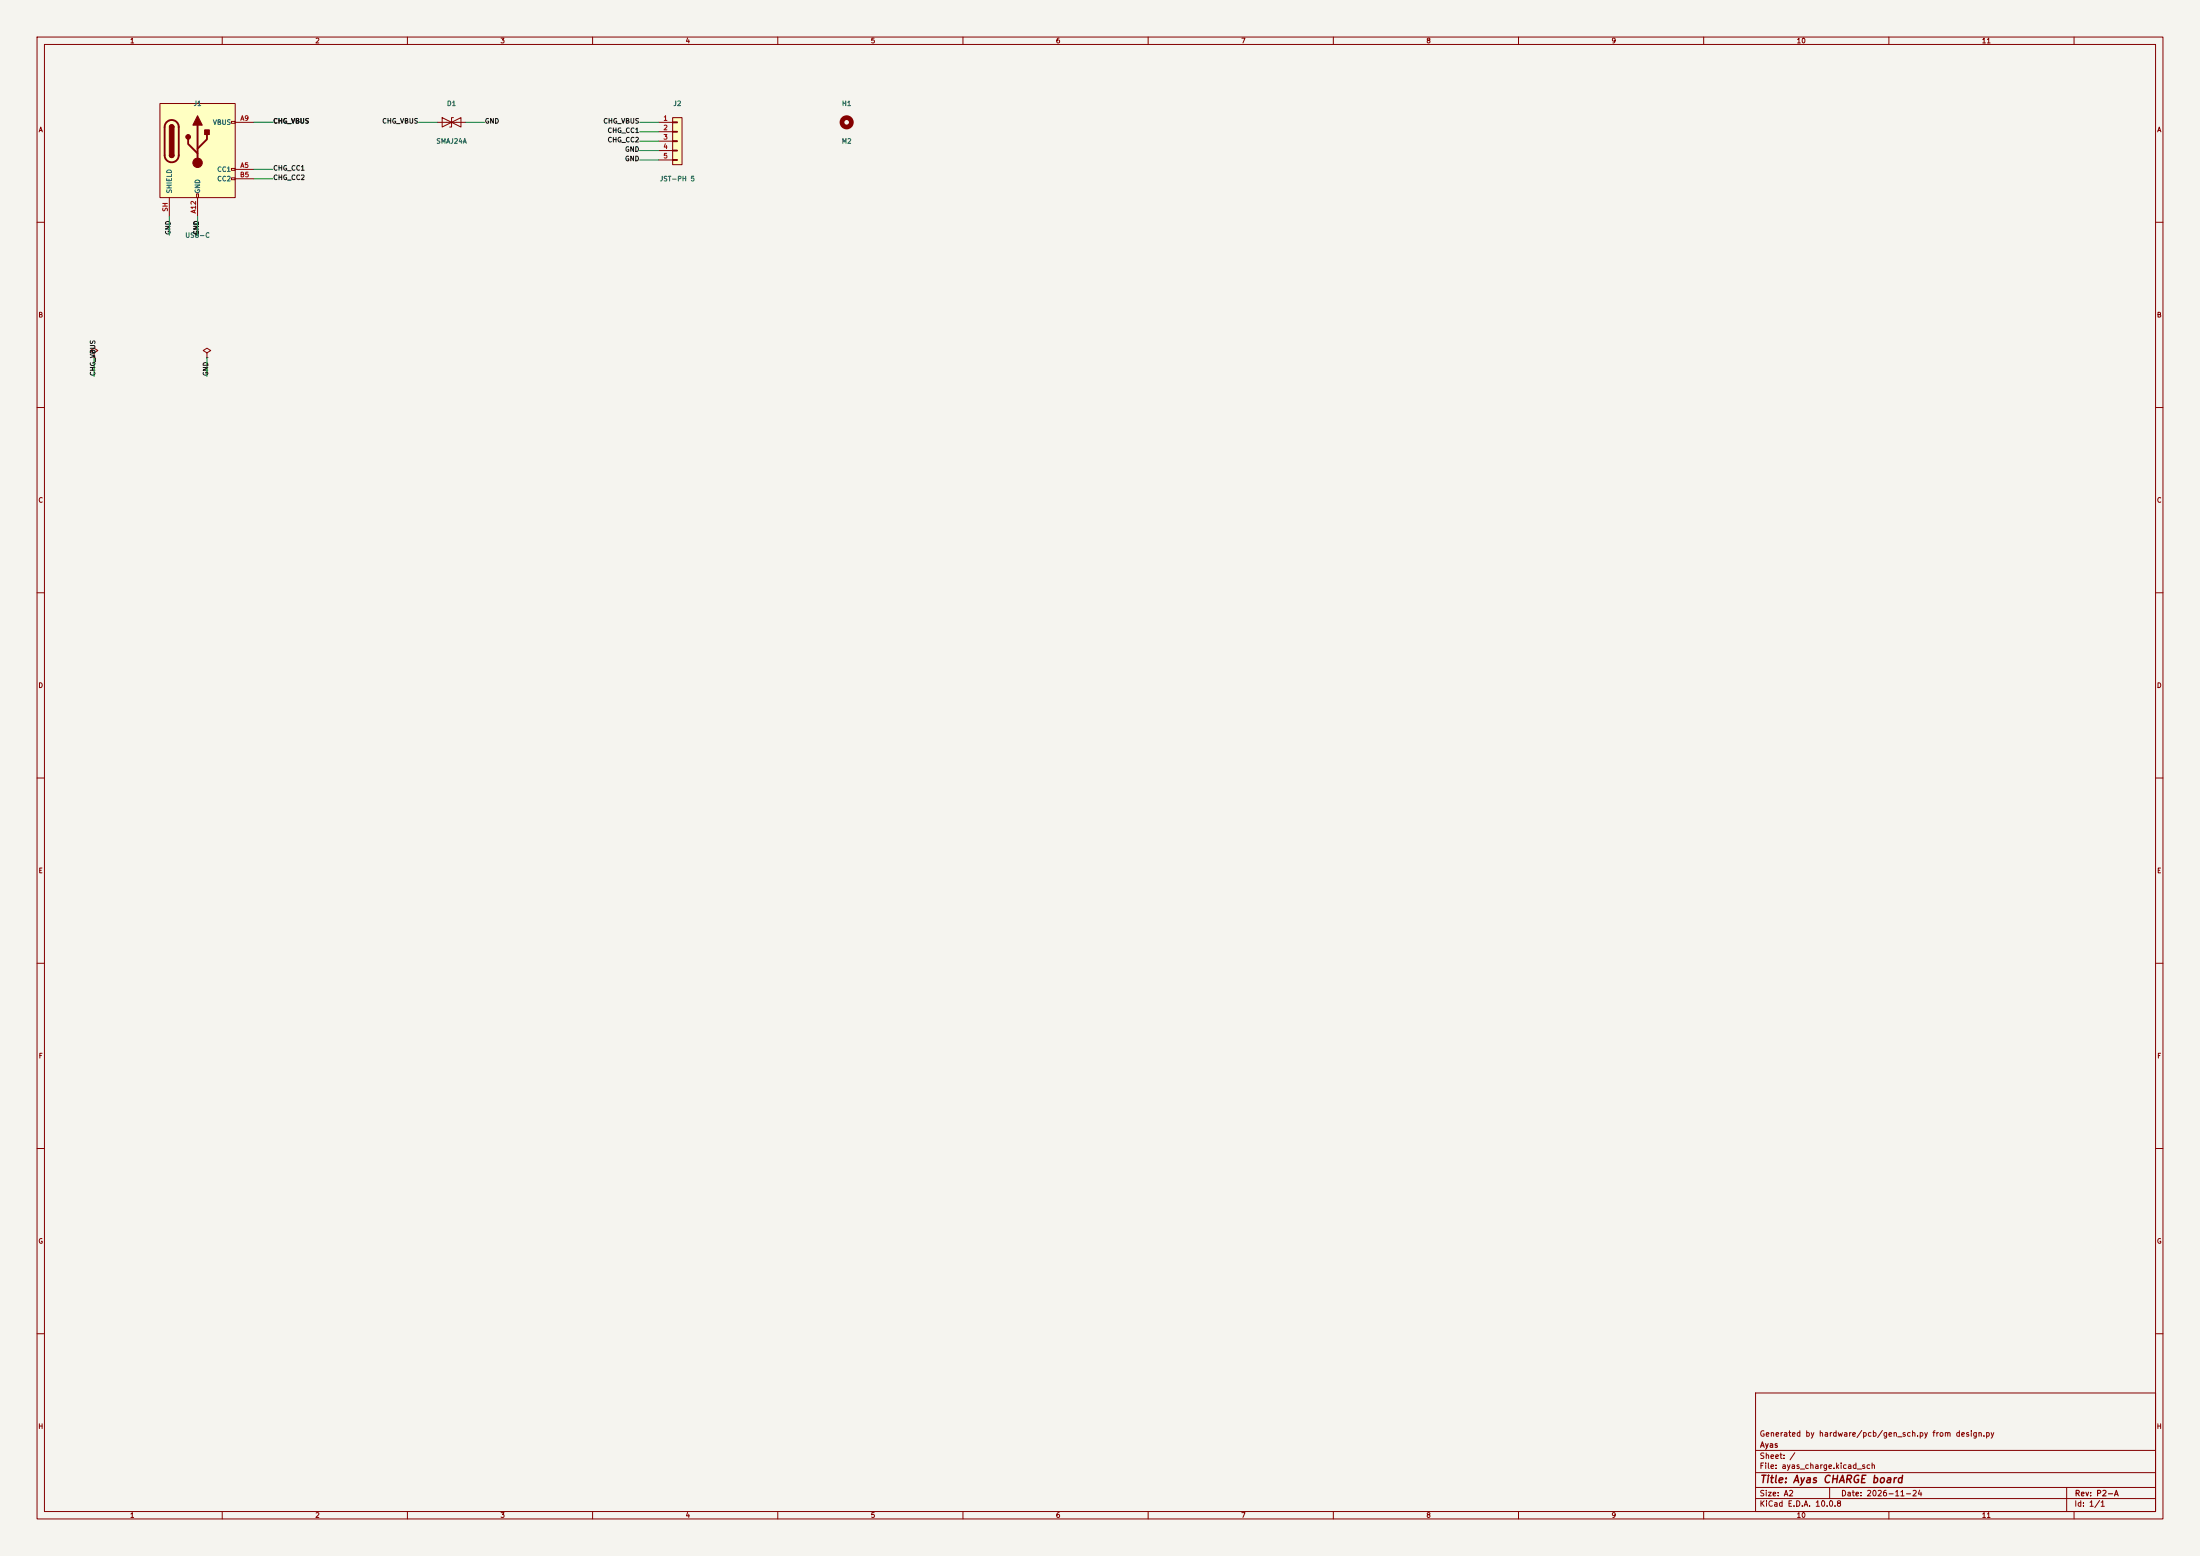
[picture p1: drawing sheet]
(kicad_sch
 (version 20250114)
 (generator "eeschema")
 (generator_version "9.0")
 (paper "A2")
 (title_block
  (title "Ayas CHARGE board")
  (date "2026-11-24")
  (rev "P2-A")
  (company "Ayas")
  (comment 1 "Generated by hardware/pcb/gen_sch.py from design.py"))
 (lib_symbols
  (symbol
   "Connector:USB_C_Receptacle_PowerOnly_6P"
   (pin_names
    (offset 1.016)) (exclude_from_sim no) (in_bom yes) (on_board yes)
   (in_pos_files yes)
   (duplicate_pin_numbers_are_jumpers no)
   (property
    "Reference"
    "J" (at 0 16.51 0) (show_name no) (do_not_autoplace no) (effects (font (size 1.27 1.27)) (justify bottom)))
   (property
    "Value"
    "USB_C_Receptacle_PowerOnly_6P" (at 0 13.97 0) (show_name no) (do_not_autoplace no) (effects (font (size 1.27 1.27)) (justify bottom)))
   (property
    "Footprint"
    "" (at 3.81 2.54 0) (show_name no) (do_not_autoplace no) (hide yes) (effects (font (size 1.27 1.27))))
   (property
    "Datasheet"
    "https://www.usb.org/sites/default/files/documents/usb_type-c.zip" (at 0 0 0) (show_name no) (do_not_autoplace no) (hide yes) (effects (font (size 1.27 1.27))))
   (property
    "Description"
    "USB Power-Only 6P Type-C Receptacle connector" (at 0 0 0) (show_name no) (do_not_autoplace no) (hide yes) (effects (font (size 1.27 1.27))))
   (property
    "ki_keywords"
    "usb universal serial bus type-C power-only charging-only 6P 6C" (at 0 0 0) (show_name no) (do_not_autoplace no) (hide yes) (effects (font (size 1.27 1.27))))
   (property
    "ki_fp_filters"
    "USB*C*Receptacle*" (at 0 0 0) (show_name no) (do_not_autoplace no) (hide yes) (effects (font (size 1.27 1.27))))
   (symbol
    "USB_C_Receptacle_PowerOnly_6P_0_0"
    (rectangle (start -0.254 -12.7) (end 0.254 -11.684) (stroke (width 0) (type default)) (fill (type none)))
    (rectangle (start 10.16 7.874) (end 9.144 7.366) (stroke (width 0) (type default)) (fill (type none)))
    (rectangle (start 10.16 -4.826) (end 9.144 -5.334) (stroke (width 0) (type default)) (fill (type none)))
    (rectangle (start 10.16 -7.366) (end 9.144 -7.874) (stroke (width 0) (type default)) (fill (type none))))
   (symbol
    "USB_C_Receptacle_PowerOnly_6P_0_1"
    (rectangle (start -10.16 12.7) (end 10.16 -12.7) (stroke (width 0.254) (type default)) (fill (type background)))
    (polyline (pts (xy -8.89 -1.27) (xy -8.89 6.35)) (stroke (width 0.508) (type default)) (fill (type none)))
    (rectangle (start -7.62 -1.27) (end -6.35 6.35) (stroke (width 0.254) (type default)) (fill (type outline)))
    (arc (start -7.62 6.35) (mid -6.985 6.9823) (end -6.35 6.35) (stroke (width 0.254) (type default)) (fill (type none)))
    (arc (start -7.62 6.35) (mid -6.985 6.9823) (end -6.35 6.35) (stroke (width 0.254) (type default)) (fill (type outline)))
    (arc (start -8.89 6.35) (mid -6.985 8.2467) (end -5.08 6.35) (stroke (width 0.508) (type default)) (fill (type none)))
    (arc (start -5.08 -1.27) (mid -6.985 -3.1667) (end -8.89 -1.27) (stroke (width 0.508) (type default)) (fill (type none)))
    (arc (start -6.35 -1.27) (mid -6.985 -1.9023) (end -7.62 -1.27) (stroke (width 0.254) (type default)) (fill (type none)))
    (arc (start -6.35 -1.27) (mid -6.985 -1.9023) (end -7.62 -1.27) (stroke (width 0.254) (type default)) (fill (type outline)))
    (polyline (pts (xy -5.08 6.35) (xy -5.08 -1.27)) (stroke (width 0.508) (type default)) (fill (type none)))
    (circle (center -2.54 3.683) (radius 0.635) (stroke (width 0.254) (type default)) (fill (type outline)))
    (polyline (pts (xy -1.27 6.858) (xy 0 9.398) (xy 1.27 6.858) (xy -1.27 6.858)) (stroke (width 0.254) (type default)) (fill (type outline)))
    (polyline (pts (xy 0 0.508) (xy 2.54 3.048) (xy 2.54 4.318)) (stroke (width 0.508) (type default)) (fill (type none)))
    (polyline (pts (xy 0 -0.762) (xy -2.54 1.778) (xy -2.54 3.048)) (stroke (width 0.508) (type default)) (fill (type none)))
    (polyline (pts (xy 0 -3.302) (xy 0 6.858)) (stroke (width 0.508) (type default)) (fill (type none)))
    (circle (center 0 -3.302) (radius 1.27) (stroke (width 0) (type default)) (fill (type outline)))
    (rectangle (start 1.905 4.318) (end 3.175 5.588) (stroke (width 0.254) (type default)) (fill (type outline))))
   (symbol
    "USB_C_Receptacle_PowerOnly_6P_1_1"
    (pin
    bidirectional
    line (at 15.24 -5.08 180) (length 5.08) (name
    "CC1" (effects (font (size 1.27 1.27)))) (number
    "A5" (effects (font (size 1.27 1.27)))))
    (pin
    passive
    line (at 15.24 7.62 180) (length 5.08) (name
    "VBUS" (effects (font (size 1.27 1.27)))) (number
    "A9" (effects (font (size 1.27 1.27)))))
    (pin
    passive
    line (at 0 -17.78 90) (length 5.08) (name
    "GND" (effects (font (size 1.27 1.27)))) (number
    "A12" (effects (font (size 1.27 1.27)))))
    (pin
    bidirectional
    line (at 15.24 -7.62 180) (length 5.08) (name
    "CC2" (effects (font (size 1.27 1.27)))) (number
    "B5" (effects (font (size 1.27 1.27)))))
    (pin
    passive
    line (at 15.24 7.62 180) (length 5.08) (hide yes) (name
    "VBUS" (effects (font (size 1.27 1.27)))) (number
    "B9" (effects (font (size 1.27 1.27)))))
    (pin
    passive
    line (at 0 -17.78 90) (length 5.08) (hide yes) (name
    "GND" (effects (font (size 1.27 1.27)))) (number
    "B12" (effects (font (size 1.27 1.27)))))
    (pin
    passive
    line (at -7.62 -17.78 90) (length 5.08) (name
    "SHIELD" (effects (font (size 1.27 1.27)))) (number
    "SH" (effects (font (size 1.27 1.27))))))
   (embedded_fonts no))
  (symbol
   "Device:D_TVS"
   (pin_numbers (hide yes))
   (pin_names
    (offset 1.016) (hide yes)) (exclude_from_sim no) (in_bom yes) (on_board yes)
   (in_pos_files yes)
   (duplicate_pin_numbers_are_jumpers no)
   (property
    "Reference"
    "D" (at 0 2.54 0) (show_name no) (do_not_autoplace no) (effects (font (size 1.27 1.27))))
   (property
    "Value"
    "D_TVS" (at 0 -2.54 0) (show_name no) (do_not_autoplace no) (effects (font (size 1.27 1.27))))
   (property
    "Footprint"
    "" (at 0 0 0) (show_name no) (do_not_autoplace no) (hide yes) (effects (font (size 1.27 1.27))))
   (property
    "Datasheet"
    "" (at 0 0 0) (show_name no) (do_not_autoplace no) (hide yes) (effects (font (size 1.27 1.27))))
   (property
    "Description"
    "Bidirectional transient-voltage-suppression diode" (at 0 0 0) (show_name no) (do_not_autoplace no) (hide yes) (effects (font (size 1.27 1.27))))
   (property
    "ki_keywords"
    "diode TVS thyrector" (at 0 0 0) (show_name no) (do_not_autoplace no) (hide yes) (effects (font (size 1.27 1.27))))
   (property
    "ki_fp_filters"
    "TO-???* *_Diode_* *SingleDiode* D_*" (at 0 0 0) (show_name no) (do_not_autoplace no) (hide yes) (effects (font (size 1.27 1.27))))
   (symbol
    "D_TVS_0_1"
    (polyline (pts (xy -2.54 1.27) (xy -2.54 -1.27) (xy 2.54 1.27) (xy 2.54 -1.27) (xy -2.54 1.27)) (stroke (width 0.254) (type default)) (fill (type none)))
    (polyline (pts (xy 0.508 1.27) (xy 0 1.27) (xy 0 -1.27) (xy -0.508 -1.27)) (stroke (width 0.254) (type default)) (fill (type none)))
    (polyline (pts (xy 1.27 0) (xy -1.27 0)) (stroke (width 0) (type default)) (fill (type none))))
   (symbol
    "D_TVS_1_1"
    (pin
    passive
    line (at -3.81 0 0) (length 2.54) (name
    "A1" (effects (font (size 1.27 1.27)))) (number
    "1" (effects (font (size 1.27 1.27)))))
    (pin
    passive
    line (at 3.81 0 180) (length 2.54) (name
    "A2" (effects (font (size 1.27 1.27)))) (number
    "2" (effects (font (size 1.27 1.27))))))
   (embedded_fonts no))
  (symbol
   "Connector_Generic:Conn_01x05"
   (pin_names
    (offset 1.016) (hide yes)) (exclude_from_sim no) (in_bom yes) (on_board yes)
   (in_pos_files yes)
   (duplicate_pin_numbers_are_jumpers no)
   (property
    "Reference"
    "J" (at 0 7.62 0) (show_name no) (do_not_autoplace no) (effects (font (size 1.27 1.27))))
   (property
    "Value"
    "Conn_01x05" (at 0 -7.62 0) (show_name no) (do_not_autoplace no) (effects (font (size 1.27 1.27))))
   (property
    "Footprint"
    "" (at 0 0 0) (show_name no) (do_not_autoplace no) (hide yes) (effects (font (size 1.27 1.27))))
   (property
    "Datasheet"
    "" (at 0 0 0) (show_name no) (do_not_autoplace no) (hide yes) (effects (font (size 1.27 1.27))))
   (property
    "Description"
    "Generic connector, single row, 01x05, script generated (kicad-library-utils/schlib/autogen/connector/)" (at 0 0 0) (show_name no) (do_not_autoplace no) (hide yes) (effects (font (size 1.27 1.27))))
   (property
    "ki_keywords"
    "connector" (at 0 0 0) (show_name no) (do_not_autoplace no) (hide yes) (effects (font (size 1.27 1.27))))
   (property
    "ki_fp_filters"
    "Connector*:*_1x??_*" (at 0 0 0) (show_name no) (do_not_autoplace no) (hide yes) (effects (font (size 1.27 1.27))))
   (symbol
    "Conn_01x05_1_1"
    (rectangle (start -1.27 6.35) (end 1.27 -6.35) (stroke (width 0.254) (type default)) (fill (type background)))
    (rectangle (start -1.27 5.207) (end 0 4.953) (stroke (width 0.1524) (type default)) (fill (type none)))
    (rectangle (start -1.27 2.667) (end 0 2.413) (stroke (width 0.1524) (type default)) (fill (type none)))
    (rectangle (start -1.27 0.127) (end 0 -0.127) (stroke (width 0.1524) (type default)) (fill (type none)))
    (rectangle (start -1.27 -2.413) (end 0 -2.667) (stroke (width 0.1524) (type default)) (fill (type none)))
    (rectangle (start -1.27 -4.953) (end 0 -5.207) (stroke (width 0.1524) (type default)) (fill (type none)))
    (pin
    passive
    line (at -5.08 5.08 0) (length 3.81) (name
    "Pin_1" (effects (font (size 1.27 1.27)))) (number
    "1" (effects (font (size 1.27 1.27)))))
    (pin
    passive
    line (at -5.08 2.54 0) (length 3.81) (name
    "Pin_2" (effects (font (size 1.27 1.27)))) (number
    "2" (effects (font (size 1.27 1.27)))))
    (pin
    passive
    line (at -5.08 0 0) (length 3.81) (name
    "Pin_3" (effects (font (size 1.27 1.27)))) (number
    "3" (effects (font (size 1.27 1.27)))))
    (pin
    passive
    line (at -5.08 -2.54 0) (length 3.81) (name
    "Pin_4" (effects (font (size 1.27 1.27)))) (number
    "4" (effects (font (size 1.27 1.27)))))
    (pin
    passive
    line (at -5.08 -5.08 0) (length 3.81) (name
    "Pin_5" (effects (font (size 1.27 1.27)))) (number
    "5" (effects (font (size 1.27 1.27))))))
   (embedded_fonts no))
  (symbol
   "Mechanical:MountingHole"
   (pin_names
    (offset 1.016)) (exclude_from_sim no) (in_bom no) (on_board yes)
   (in_pos_files yes)
   (duplicate_pin_numbers_are_jumpers no)
   (property
    "Reference"
    "H" (at 0 5.08 0) (show_name no) (do_not_autoplace no) (effects (font (size 1.27 1.27))))
   (property
    "Value"
    "MountingHole" (at 0 3.175 0) (show_name no) (do_not_autoplace no) (effects (font (size 1.27 1.27))))
   (property
    "Footprint"
    "" (at 0 0 0) (show_name no) (do_not_autoplace no) (hide yes) (effects (font (size 1.27 1.27))))
   (property
    "Datasheet"
    "" (at 0 0 0) (show_name no) (do_not_autoplace no) (hide yes) (effects (font (size 1.27 1.27))))
   (property
    "Description"
    "Mounting Hole without connection" (at 0 0 0) (show_name no) (do_not_autoplace no) (hide yes) (effects (font (size 1.27 1.27))))
   (property
    "ki_keywords"
    "mounting hole" (at 0 0 0) (show_name no) (do_not_autoplace no) (hide yes) (effects (font (size 1.27 1.27))))
   (property
    "ki_fp_filters"
    "MountingHole*" (at 0 0 0) (show_name no) (do_not_autoplace no) (hide yes) (effects (font (size 1.27 1.27))))
   (symbol
    "MountingHole_0_1"
    (circle (center 0 0) (radius 1.27) (stroke (width 1.27) (type default)) (fill (type none))))
   (embedded_fonts no))
  (symbol
   "power:PWR_FLAG"
   (power global)
   (pin_numbers (hide yes))
   (pin_names
    (offset 0) (hide yes)) (exclude_from_sim no) (in_bom yes) (on_board yes)
   (in_pos_files yes)
   (duplicate_pin_numbers_are_jumpers no)
   (property
    "Reference"
    "#FLG" (at 0 1.905 0) (show_name no) (do_not_autoplace no) (hide yes) (effects (font (size 1.27 1.27))))
   (property
    "Value"
    "PWR_FLAG" (at 0 3.81 0) (show_name no) (do_not_autoplace no) (effects (font (size 1.27 1.27))))
   (property
    "Footprint"
    "" (at 0 0 0) (show_name no) (do_not_autoplace no) (hide yes) (effects (font (size 1.27 1.27))))
   (property
    "Datasheet"
    "" (at 0 0 0) (show_name no) (do_not_autoplace no) (hide yes) (effects (font (size 1.27 1.27))))
   (property
    "Description"
    "Special symbol for telling ERC where power comes from" (at 0 0 0) (show_name no) (do_not_autoplace no) (hide yes) (effects (font (size 1.27 1.27))))
   (property
    "ki_keywords"
    "flag power" (at 0 0 0) (show_name no) (do_not_autoplace no) (hide yes) (effects (font (size 1.27 1.27))))
   (symbol
    "PWR_FLAG_0_0"
    (pin
    power_out
    line (at 0 0 90) (length 0) (name
    "" (effects (font (size 1.27 1.27)))) (number
    "1" (effects (font (size 1.27 1.27))))))
   (symbol
    "PWR_FLAG_0_1"
    (polyline (pts (xy 0 0) (xy 0 1.27) (xy -1.016 1.905) (xy 0 2.54) (xy 1.016 1.905) (xy 0 1.27)) (stroke (width 0) (type default)) (fill (type none))))
   (embedded_fonts no)))
 (symbol
  (lib_id "Connector:USB_C_Receptacle_PowerOnly_6P") (at 53.34 40.64 0) (unit 1) (exclude_from_sim no) (in_bom yes) (on_board yes) (dnp no)
  (property
   "Reference"
   "J1" (at 53.34 27.94 0) (effects (font (size 1.27 1.27))))
  (property
   "Value"
   "USB-C" (at 53.34 63.5 0) (effects (font (size 1.27 1.27))))
  (property
   "Footprint"
   "Connector_USB:USB_C_Receptacle_GCT_USB4125-xx-x_6P_TopMnt_Horizontal" (at 53.34 40.64 0) (effects (font (size 1.27 1.27)) (hide yes)))
  (property
   "Datasheet"
   "" (at 53.34 40.64 0) (effects (font (size 1.27 1.27)) (hide yes)))
  (property
   "MPN"
   "USB4125-GF-A (GCT)" (at 53.34 40.64 0) (effects (font (size 1.27 1.27)) (hide yes)))
  (property
   "Note"
   "power-only USB-C, through the side wall" (at 53.34 40.64 0) (effects (font (size 1.27 1.27)) (hide yes)))
  (pin
   "A5")
  (pin
   "A9")
  (pin
   "A12")
  (pin
   "B5")
  (pin
   "B9")
  (pin
   "B12")
  (pin
   "SH")
  (instances (project
    "ayas_charge" (path
    "/c3b138f6-6c7d-41cb-b2d8-218b620543c0" (reference "J1") (unit 1)))))
 (wire (pts (xy 68.58 45.72) (xy 73.66 45.72)) (stroke (width 0) (type default)))
 (label
  "CHG_CC1" (at 73.66 45.72 0) (effects (font (size 1.27 1.27)) (justify left)))
 (wire (pts (xy 68.58 33.02) (xy 73.66 33.02)) (stroke (width 0) (type default)))
 (label
  "CHG_VBUS" (at 73.66 33.02 0) (effects (font (size 1.27 1.27)) (justify left)))
 (wire (pts (xy 53.34 58.42) (xy 53.34 63.5)) (stroke (width 0) (type default)))
 (label
  "GND" (at 53.34 63.5 270) (effects (font (size 1.27 1.27)) (justify left)))
 (wire (pts (xy 68.58 48.26) (xy 73.66 48.26)) (stroke (width 0) (type default)))
 (label
  "CHG_CC2" (at 73.66 48.26 0) (effects (font (size 1.27 1.27)) (justify left)))
 (wire (pts (xy 68.58 33.02) (xy 73.66 33.02)) (stroke (width 0) (type default)))
 (label
  "CHG_VBUS" (at 73.66 33.02 0) (effects (font (size 1.27 1.27)) (justify left)))
 (wire (pts (xy 53.34 58.42) (xy 53.34 63.5)) (stroke (width 0) (type default)))
 (label
  "GND" (at 53.34 63.5 270) (effects (font (size 1.27 1.27)) (justify left)))
 (wire (pts (xy 45.72 58.42) (xy 45.72 63.5)) (stroke (width 0) (type default)))
 (label
  "GND" (at 45.72 63.5 270) (effects (font (size 1.27 1.27)) (justify left)))
 (symbol
  (lib_id "Device:D_TVS") (at 121.92 33.02 0) (unit 1) (exclude_from_sim no) (in_bom yes) (on_board yes) (dnp no)
  (property
   "Reference"
   "D1" (at 121.92 27.94 0) (effects (font (size 1.27 1.27))))
  (property
   "Value"
   "SMAJ24A" (at 121.92 38.1 0) (effects (font (size 1.27 1.27))))
  (property
   "Footprint"
   "Diode_SMD:D_SMA" (at 121.92 33.02 0) (effects (font (size 1.27 1.27)) (hide yes)))
  (property
   "Datasheet"
   "" (at 121.92 33.02 0) (effects (font (size 1.27 1.27)) (hide yes)))
  (property
   "MPN"
   "SMAJ24A (Littelfuse)" (at 121.92 33.02 0) (effects (font (size 1.27 1.27)) (hide yes)))
  (pin
   "1")
  (pin
   "2")
  (instances (project
    "ayas_charge" (path
    "/c3b138f6-6c7d-41cb-b2d8-218b620543c0" (reference "D1") (unit 1)))))
 (wire (pts (xy 118.11 33.02) (xy 113.03 33.02)) (stroke (width 0) (type default)))
 (label
  "CHG_VBUS" (at 113.03 33.02 180) (effects (font (size 1.27 1.27)) (justify right)))
 (wire (pts (xy 125.73 33.02) (xy 130.81 33.02)) (stroke (width 0) (type default)))
 (label
  "GND" (at 130.81 33.02 0) (effects (font (size 1.27 1.27)) (justify left)))
 (symbol
  (lib_id "Connector_Generic:Conn_01x05") (at 182.88 38.1 0) (unit 1) (exclude_from_sim no) (in_bom yes) (on_board yes) (dnp no)
  (property
   "Reference"
   "J2" (at 182.88 27.94 0) (effects (font (size 1.27 1.27))))
  (property
   "Value"
   "JST-PH 5" (at 182.88 48.26 0) (effects (font (size 1.27 1.27))))
  (property
   "Footprint"
   "Connector_JST:JST_PH_B5B-PH-K_1x05_P2.00mm_Vertical" (at 182.88 38.1 0) (effects (font (size 1.27 1.27)) (hide yes)))
  (property
   "Datasheet"
   "" (at 182.88 38.1 0) (effects (font (size 1.27 1.27)) (hide yes)))
  (property
   "MPN"
   "B5B-PH-K-S (JST)" (at 182.88 38.1 0) (effects (font (size 1.27 1.27)) (hide yes)))
  (property
   "Note"
   "CHARGE: to POWER J6" (at 182.88 38.1 0) (effects (font (size 1.27 1.27)) (hide yes)))
  (pin
   "1")
  (pin
   "2")
  (pin
   "3")
  (pin
   "4")
  (pin
   "5")
  (instances (project
    "ayas_charge" (path
    "/c3b138f6-6c7d-41cb-b2d8-218b620543c0" (reference "J2") (unit 1)))))
 (wire (pts (xy 177.8 33.02) (xy 172.72 33.02)) (stroke (width 0) (type default)))
 (label
  "CHG_VBUS" (at 172.72 33.02 180) (effects (font (size 1.27 1.27)) (justify right)))
 (wire (pts (xy 177.8 35.56) (xy 172.72 35.56)) (stroke (width 0) (type default)))
 (label
  "CHG_CC1" (at 172.72 35.56 180) (effects (font (size 1.27 1.27)) (justify right)))
 (wire (pts (xy 177.8 38.1) (xy 172.72 38.1)) (stroke (width 0) (type default)))
 (label
  "CHG_CC2" (at 172.72 38.1 180) (effects (font (size 1.27 1.27)) (justify right)))
 (wire (pts (xy 177.8 40.64) (xy 172.72 40.64)) (stroke (width 0) (type default)))
 (label
  "GND" (at 172.72 40.64 180) (effects (font (size 1.27 1.27)) (justify right)))
 (wire (pts (xy 177.8 43.18) (xy 172.72 43.18)) (stroke (width 0) (type default)))
 (label
  "GND" (at 172.72 43.18 180) (effects (font (size 1.27 1.27)) (justify right)))
 (symbol
  (lib_id "Mechanical:MountingHole") (at 228.6 33.02 0) (unit 1) (exclude_from_sim no) (in_bom yes) (on_board yes) (dnp no)
  (property
   "Reference"
   "H1" (at 228.6 27.94 0) (effects (font (size 1.27 1.27))))
  (property
   "Value"
   "M2" (at 228.6 38.1 0) (effects (font (size 1.27 1.27))))
  (property
   "Footprint"
   "MountingHole:MountingHole_2.2mm_M2" (at 228.6 33.02 0) (effects (font (size 1.27 1.27)) (hide yes)))
  (property
   "Datasheet"
   "" (at 228.6 33.02 0) (effects (font (size 1.27 1.27)) (hide yes)))
  (property
   "MPN"
   "" (at 228.6 33.02 0) (effects (font (size 1.27 1.27)) (hide yes)))
  (instances (project
    "ayas_charge" (path
    "/c3b138f6-6c7d-41cb-b2d8-218b620543c0" (reference "H1") (unit 1)))))
 (symbol
  (lib_id "power:PWR_FLAG") (at 25.4 96.52 0) (unit 1) (exclude_from_sim no) (in_bom no) (on_board no) (dnp no)
  (property
   "Reference"
   "#FLG01" (at 25.4 91.52 0) (effects (font (size 1.27 1.27)) (hide yes)))
  (property
   "Value"
   "PWR_FLAG" (at 25.4 93.02 0) (effects (font (size 1.27 1.27)) (hide yes)))
  (property
   "Footprint"
   "" (at 25.4 96.52 0) (effects (font (size 1.27 1.27)) (hide yes)))
  (pin
   "1")
  (instances (project
    "ayas_charge" (path
    "/c3b138f6-6c7d-41cb-b2d8-218b620543c0" (reference "#FLG01") (unit 1)))))
 (wire (pts (xy 25.4 96.52) (xy 25.4 101.6)) (stroke (width 0) (type default)))
 (label
  "CHG_VBUS" (at 25.4 101.6 270) (effects (font (size 1.27 1.27)) (justify left)))
 (symbol
  (lib_id "power:PWR_FLAG") (at 55.88 96.52 0) (unit 1) (exclude_from_sim no) (in_bom no) (on_board no) (dnp no)
  (property
   "Reference"
   "#FLG02" (at 55.88 91.52 0) (effects (font (size 1.27 1.27)) (hide yes)))
  (property
   "Value"
   "PWR_FLAG" (at 55.88 93.02 0) (effects (font (size 1.27 1.27)) (hide yes)))
  (property
   "Footprint"
   "" (at 55.88 96.52 0) (effects (font (size 1.27 1.27)) (hide yes)))
  (pin
   "1")
  (instances (project
    "ayas_charge" (path
    "/c3b138f6-6c7d-41cb-b2d8-218b620543c0" (reference "#FLG02") (unit 1)))))
 (wire (pts (xy 55.88 96.52) (xy 55.88 101.6)) (stroke (width 0) (type default)))
 (label
  "GND" (at 55.88 101.6 270) (effects (font (size 1.27 1.27)) (justify left)))
 (sheet_instances (path
   "/"
   (page "1"))))
